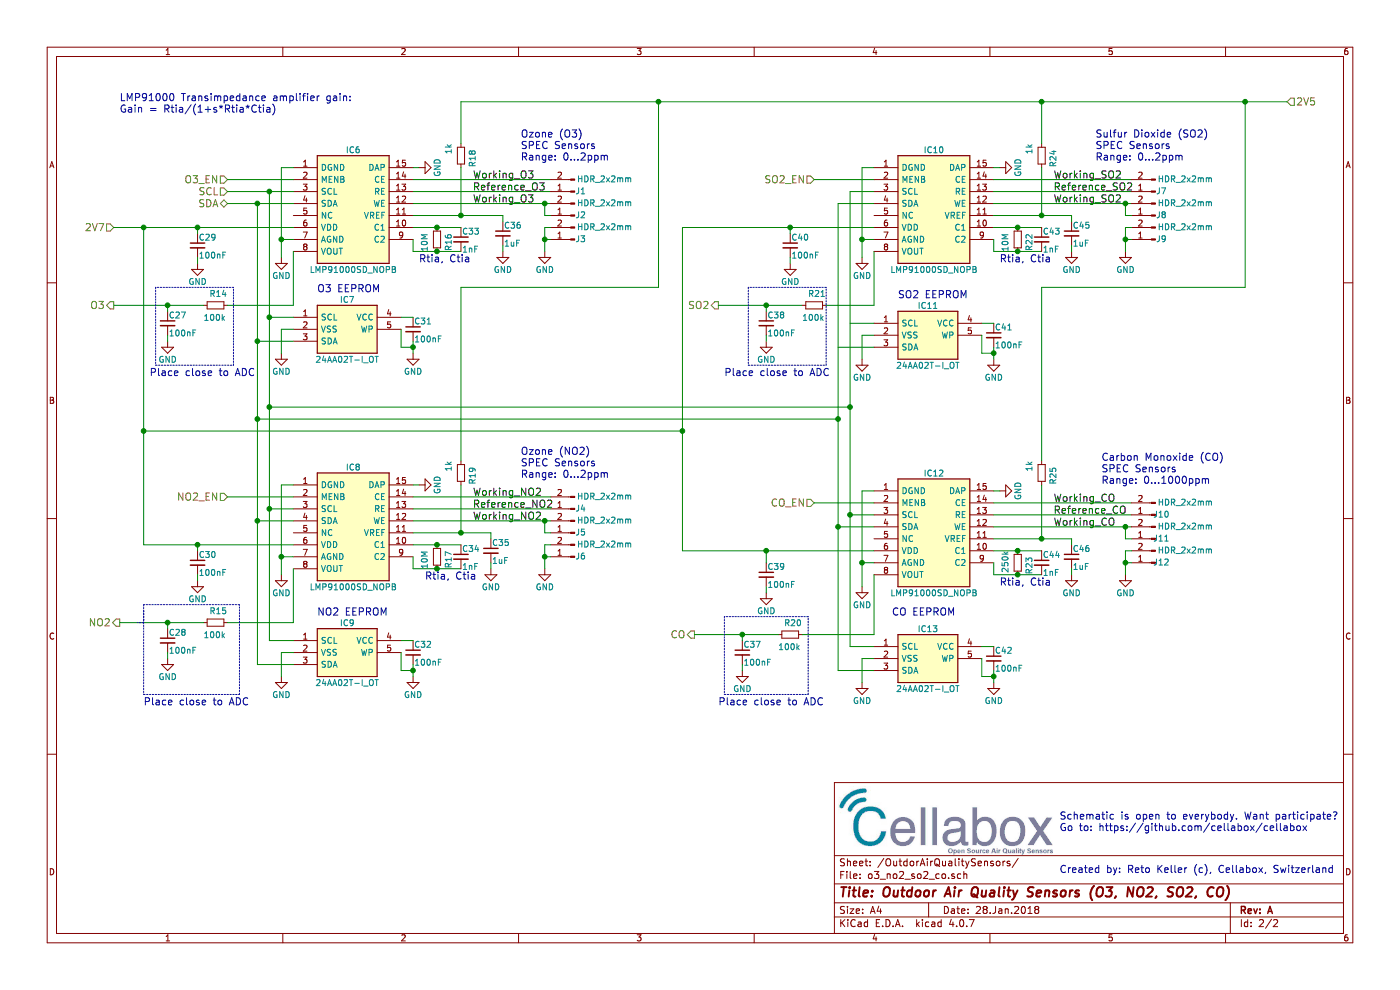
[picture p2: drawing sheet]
EESchema Schematic File Version 2
LIBS:power
LIBS:device
LIBS:switches
LIBS:relays
LIBS:motors
LIBS:transistors
LIBS:conn
LIBS:linear
LIBS:regul
LIBS:74xx
LIBS:cmos4000
LIBS:adc-dac
LIBS:memory
LIBS:xilinx
LIBS:microcontrollers
LIBS:dsp
LIBS:microchip
LIBS:analog_switches
LIBS:motorola
LIBS:texas
LIBS:intel
LIBS:audio
LIBS:interface
LIBS:digital-audio
LIBS:philips
LIBS:display
LIBS:cypress
LIBS:siliconi
LIBS:opto
LIBS:atmel
LIBS:contrib
LIBS:valves
LIBS:24AA02T-I_OT
LIBS:LPS22HB
LIBS:nRF52840-QIAA-T
LIBS:NX3215SA-32.768K-STD-MUA-9
LIBS:Q22FA12800025_FA-128_32_MHZ_8PF
LIBS:SGPC3-2.5k
LIBS:SHT30-DIS-B
LIBS:SHTC1
LIBS:TPS62740DSST
LIBS:ISL21080CIH325Z-TK
LIBS:LMP91000SD_NOPB
LIBS:id=2_oaq-cache
EELAYER 25 0
EELAYER END
$Descr A4 11693 8268
encoding utf-8
Sheet 2 2
Title "Outdoor Air Quality Sensors (O3, NO2, SO2, CO)"
Date "28.Jan.2018"
Rev "A"
Comp ""
Comment1 ""
Comment2 ""
Comment3 ""
Comment4 ""
$EndDescr
Text HLabel 950  2550 0    60   Output ~ 0
O3
Text Notes 8850 6950 0    60   ~ 0
Schematic is open to everybody. Want participate?\nGo to: https://github.com/cellabox/cellabox
Text Notes 8850 7300 0    60   ~ 0
Created by: Reto Keller (c), Cellabox, Switzerland
$Comp
L LMP91000SD_NOPB IC6
U 1 1
P 2450 1400
F 0 "IC6" H 2950 1550 50  0000 C CNN
F 1 "LMP91000SD_NOPB" H 2950 550 50  0000 C CNN
F 2 "SON50P400X400X80-15N" H 2950 450 50  0001 C CNN
F 3 "http://www.ti.com/lit/ds/symlink/lmp91000.pdf" H 2950 350 50  0001 C CNN
F 4 "Analog Front End - AFE Configurable AFE Potentiostat" H 2950 250 50  0001 C CNN "Description"
F 5 "RS" H 2950 150 50  0001 C CNN "Supplier_Name"
F 6 "" H 2950 50  50  0001 C CNN "RS Part Number"
F 7 "Texas Instruments" H 2950 -50 50  0001 C CNN "Manufacturer_Name"
F 8 "LMP91000SD/NOPB" H 2950 -150 50  0001 C CNN "Manufacturer_Part_Number"
F 9 "" H 2950 -250 50  0001 C CNN "Allied_Number"
F 10 "" H 2950 -350 50  0001 C CNN "Other Part Number"
F 11 "0.8" H 3300 -450 50  0001 C CNN "Height"
	1    2450 1400
	1    0    0    -1  
$EndComp
$Comp
L C_Small C27
U 1 1
P 1400 2700
F 0 "C27" H 1410 2770 50  0000 L CNN
F 1 "100nF" H 1410 2620 50  0000 L CNN
F 2 "" H 1400 2700 50  0001 C CNN
F 3 "" H 1400 2700 50  0001 C CNN
	1    1400 2700
	1    0    0    -1  
$EndComp
$Comp
L R_Small R14
U 1 1
P 1800 2550
F 0 "R14" V 1700 2500 50  0000 L CNN
F 1 "100k" V 1900 2450 50  0000 L CNN
F 2 "" H 1800 2550 50  0001 C CNN
F 3 "" H 1800 2550 50  0001 C CNN
	1    1800 2550
	0    1    1    0   
$EndComp
Wire Wire Line
	950  2550 1700 2550
Wire Wire Line
	1400 2600 1400 2550
Connection ~ 1400 2550
Text HLabel 950  1900 0    60   Input ~ 0
2V7
$Comp
L GND #PWR39
U 1 1
P 1400 2850
F 0 "#PWR39" H 1400 2600 50  0001 C CNN
F 1 "GND" H 1400 2700 50  0000 C CNN
F 2 "" H 1400 2850 50  0001 C CNN
F 3 "" H 1400 2850 50  0001 C CNN
	1    1400 2850
	1    0    0    -1  
$EndComp
$Comp
L GND #PWR43
U 1 1
P 2350 2150
F 0 "#PWR43" H 2350 1900 50  0001 C CNN
F 1 "GND" H 2350 2000 50  0000 C CNN
F 2 "" H 2350 2150 50  0001 C CNN
F 3 "" H 2350 2150 50  0001 C CNN
	1    2350 2150
	1    0    0    -1  
$EndComp
Text HLabel 1900 1700 0    60   BiDi ~ 0
SDA
Text HLabel 1900 1600 0    60   Input ~ 0
SCL
Wire Wire Line
	2450 1400 2350 1400
Wire Wire Line
	2350 1400 2350 2150
Wire Wire Line
	2450 2000 2350 2000
Connection ~ 2350 2000
Text HLabel 1900 1500 0    60   Input ~ 0
O3_EN
Wire Wire Line
	1400 2850 1400 2800
$Comp
L GND #PWR49
U 1 1
P 3500 1400
F 0 "#PWR49" H 3500 1150 50  0001 C CNN
F 1 "GND" H 3500 1250 50  0000 C CNN
F 2 "" H 3500 1400 50  0001 C CNN
F 3 "" H 3500 1400 50  0001 C CNN
	1    3500 1400
	0    -1   -1   0   
$EndComp
Wire Wire Line
	3450 1400 3500 1400
Text HLabel 10750 850  2    60   Input ~ 0
2V5
$Comp
L C_Small C36
U 1 1
P 4200 1950
F 0 "C36" H 4210 2020 50  0000 L CNN
F 1 "1uF" H 4210 1870 50  0000 L CNN
F 2 "" H 4200 1950 50  0001 C CNN
F 3 "" H 4200 1950 50  0001 C CNN
	1    4200 1950
	1    0    0    -1  
$EndComp
$Comp
L LMP91000SD_NOPB IC8
U 1 1
P 2450 4050
F 0 "IC8" H 2950 4200 50  0000 C CNN
F 1 "LMP91000SD_NOPB" H 2950 3200 50  0000 C CNN
F 2 "SON50P400X400X80-15N" H 2950 3100 50  0001 C CNN
F 3 "http://www.ti.com/lit/ds/symlink/lmp91000.pdf" H 2950 3000 50  0001 C CNN
F 4 "Analog Front End - AFE Configurable AFE Potentiostat" H 2950 2900 50  0001 C CNN "Description"
F 5 "RS" H 2950 2800 50  0001 C CNN "Supplier_Name"
F 6 "" H 2950 2700 50  0001 C CNN "RS Part Number"
F 7 "Texas Instruments" H 2950 2600 50  0001 C CNN "Manufacturer_Name"
F 8 "LMP91000SD/NOPB" H 2950 2500 50  0001 C CNN "Manufacturer_Part_Number"
F 9 "" H 2950 2400 50  0001 C CNN "Allied_Number"
F 10 "" H 2950 2300 50  0001 C CNN "Other Part Number"
F 11 "0.8" H 3300 2200 50  0001 C CNN "Height"
	1    2450 4050
	1    0    0    -1  
$EndComp
$Comp
L LMP91000SD_NOPB IC12
U 1 1
P 7300 4100
F 0 "IC12" H 7800 4250 50  0000 C CNN
F 1 "LMP91000SD_NOPB" H 7800 3250 50  0000 C CNN
F 2 "SON50P400X400X80-15N" H 7800 3150 50  0001 C CNN
F 3 "http://www.ti.com/lit/ds/symlink/lmp91000.pdf" H 7800 3050 50  0001 C CNN
F 4 "Analog Front End - AFE Configurable AFE Potentiostat" H 7800 2950 50  0001 C CNN "Description"
F 5 "RS" H 7800 2850 50  0001 C CNN "Supplier_Name"
F 6 "" H 7800 2750 50  0001 C CNN "RS Part Number"
F 7 "Texas Instruments" H 7800 2650 50  0001 C CNN "Manufacturer_Name"
F 8 "LMP91000SD/NOPB" H 7800 2550 50  0001 C CNN "Manufacturer_Part_Number"
F 9 "" H 7800 2450 50  0001 C CNN "Allied_Number"
F 10 "" H 7800 2350 50  0001 C CNN "Other Part Number"
F 11 "0.8" H 8150 2250 50  0001 C CNN "Height"
	1    7300 4100
	1    0    0    -1  
$EndComp
$Comp
L LMP91000SD_NOPB IC10
U 1 1
P 7300 1400
F 0 "IC10" H 7800 1550 50  0000 C CNN
F 1 "LMP91000SD_NOPB" H 7800 550 50  0000 C CNN
F 2 "SON50P400X400X80-15N" H 7800 450 50  0001 C CNN
F 3 "http://www.ti.com/lit/ds/symlink/lmp91000.pdf" H 7800 350 50  0001 C CNN
F 4 "Analog Front End - AFE Configurable AFE Potentiostat" H 7800 250 50  0001 C CNN "Description"
F 5 "RS" H 7800 150 50  0001 C CNN "Supplier_Name"
F 6 "" H 7800 50  50  0001 C CNN "RS Part Number"
F 7 "Texas Instruments" H 7800 -50 50  0001 C CNN "Manufacturer_Name"
F 8 "LMP91000SD/NOPB" H 7800 -150 50  0001 C CNN "Manufacturer_Part_Number"
F 9 "" H 7800 -250 50  0001 C CNN "Allied_Number"
F 10 "" H 7800 -350 50  0001 C CNN "Other Part Number"
F 11 "0.8" H 8150 -450 50  0001 C CNN "Height"
	1    7300 1400
	1    0    0    -1  
$EndComp
Text HLabel 1000 5200 0    60   Output ~ 0
NO2
$Comp
L C_Small C28
U 1 1
P 1400 5350
F 0 "C28" H 1410 5420 50  0000 L CNN
F 1 "100nF" H 1410 5270 50  0000 L CNN
F 2 "" H 1400 5350 50  0001 C CNN
F 3 "" H 1400 5350 50  0001 C CNN
	1    1400 5350
	1    0    0    -1  
$EndComp
$Comp
L R_Small R15
U 1 1
P 1800 5200
F 0 "R15" V 1700 5150 50  0000 L CNN
F 1 "100k" V 1900 5100 50  0000 L CNN
F 2 "" H 1800 5200 50  0001 C CNN
F 3 "" H 1800 5200 50  0001 C CNN
	1    1800 5200
	0    1    1    0   
$EndComp
Wire Wire Line
	1700 5200 1000 5200
Wire Wire Line
	1400 5250 1400 5200
Connection ~ 1400 5200
$Comp
L GND #PWR40
U 1 1
P 1400 5500
F 0 "#PWR40" H 1400 5250 50  0001 C CNN
F 1 "GND" H 1400 5350 50  0000 C CNN
F 2 "" H 1400 5500 50  0001 C CNN
F 3 "" H 1400 5500 50  0001 C CNN
	1    1400 5500
	1    0    0    -1  
$EndComp
Wire Wire Line
	1400 5500 1400 5450
Text HLabel 5800 5300 0    60   Output ~ 0
CO
$Comp
L C_Small C37
U 1 1
P 6200 5450
F 0 "C37" H 6210 5520 50  0000 L CNN
F 1 "100nF" H 6210 5370 50  0000 L CNN
F 2 "" H 6200 5450 50  0001 C CNN
F 3 "" H 6200 5450 50  0001 C CNN
	1    6200 5450
	1    0    0    -1  
$EndComp
$Comp
L R_Small R20
U 1 1
P 6600 5300
F 0 "R20" V 6500 5250 50  0000 L CNN
F 1 "100k" V 6700 5200 50  0000 L CNN
F 2 "" H 6600 5300 50  0001 C CNN
F 3 "" H 6600 5300 50  0001 C CNN
	1    6600 5300
	0    1    1    0   
$EndComp
Wire Wire Line
	6500 5300 5800 5300
Wire Wire Line
	6200 5350 6200 5300
Connection ~ 6200 5300
$Comp
L GND #PWR55
U 1 1
P 6200 5600
F 0 "#PWR55" H 6200 5350 50  0001 C CNN
F 1 "GND" H 6200 5450 50  0000 C CNN
F 2 "" H 6200 5600 50  0001 C CNN
F 3 "" H 6200 5600 50  0001 C CNN
	1    6200 5600
	1    0    0    -1  
$EndComp
Wire Wire Line
	6200 5600 6200 5550
Text HLabel 6000 2550 0    60   Output ~ 0
SO2
$Comp
L C_Small C38
U 1 1
P 6400 2700
F 0 "C38" H 6410 2770 50  0000 L CNN
F 1 "100nF" H 6410 2620 50  0000 L CNN
F 2 "" H 6400 2700 50  0001 C CNN
F 3 "" H 6400 2700 50  0001 C CNN
	1    6400 2700
	1    0    0    -1  
$EndComp
$Comp
L R_Small R21
U 1 1
P 6800 2550
F 0 "R21" V 6700 2500 50  0000 L CNN
F 1 "100k" V 6900 2450 50  0000 L CNN
F 2 "" H 6800 2550 50  0001 C CNN
F 3 "" H 6800 2550 50  0001 C CNN
	1    6800 2550
	0    1    1    0   
$EndComp
Wire Wire Line
	6700 2550 6000 2550
Wire Wire Line
	6400 2600 6400 2550
Connection ~ 6400 2550
$Comp
L GND #PWR56
U 1 1
P 6400 2850
F 0 "#PWR56" H 6400 2600 50  0001 C CNN
F 1 "GND" H 6400 2700 50  0000 C CNN
F 2 "" H 6400 2850 50  0001 C CNN
F 3 "" H 6400 2850 50  0001 C CNN
	1    6400 2850
	1    0    0    -1  
$EndComp
Wire Wire Line
	6400 2850 6400 2800
Text HLabel 6800 1500 0    60   Input ~ 0
SO2_EN
Wire Wire Line
	2450 2550 1900 2550
Wire Wire Line
	2450 2100 2450 2550
Wire Wire Line
	7300 2550 6900 2550
Wire Wire Line
	7300 2100 7300 2550
Wire Wire Line
	7300 5300 6700 5300
Wire Wire Line
	7300 4800 7300 5300
Text HLabel 1900 4150 0    60   Input ~ 0
NO2_EN
Wire Wire Line
	1900 5200 2450 5200
Wire Wire Line
	2450 5200 2450 4750
Wire Wire Line
	2250 4250 2450 4250
Wire Wire Line
	2250 1600 2250 5350
Connection ~ 2250 1600
Wire Wire Line
	2150 4350 2450 4350
Wire Wire Line
	2150 1700 2150 5550
Connection ~ 2150 1700
$Comp
L GND #PWR45
U 1 1
P 2350 4800
F 0 "#PWR45" H 2350 4550 50  0001 C CNN
F 1 "GND" H 2350 4650 50  0000 C CNN
F 2 "" H 2350 4800 50  0001 C CNN
F 3 "" H 2350 4800 50  0001 C CNN
	1    2350 4800
	1    0    0    -1  
$EndComp
$Comp
L C_Small C29
U 1 1
P 1650 2050
F 0 "C29" H 1660 2120 50  0000 L CNN
F 1 "100nF" H 1660 1970 50  0000 L CNN
F 2 "" H 1650 2050 50  0001 C CNN
F 3 "" H 1650 2050 50  0001 C CNN
	1    1650 2050
	1    0    0    -1  
$EndComp
$Comp
L GND #PWR41
U 1 1
P 1650 2200
F 0 "#PWR41" H 1650 1950 50  0001 C CNN
F 1 "GND" H 1650 2050 50  0000 C CNN
F 2 "" H 1650 2200 50  0001 C CNN
F 3 "" H 1650 2200 50  0001 C CNN
	1    1650 2200
	1    0    0    -1  
$EndComp
Wire Wire Line
	1650 2200 1650 2150
Wire Wire Line
	2450 1900 950  1900
Wire Wire Line
	1650 1950 1650 1900
Connection ~ 1650 1900
$Comp
L C_Small C30
U 1 1
P 1650 4700
F 0 "C30" H 1660 4770 50  0000 L CNN
F 1 "100nF" H 1660 4620 50  0000 L CNN
F 2 "" H 1650 4700 50  0001 C CNN
F 3 "" H 1650 4700 50  0001 C CNN
	1    1650 4700
	1    0    0    -1  
$EndComp
$Comp
L GND #PWR42
U 1 1
P 1650 4850
F 0 "#PWR42" H 1650 4600 50  0001 C CNN
F 1 "GND" H 1650 4700 50  0000 C CNN
F 2 "" H 1650 4850 50  0001 C CNN
F 3 "" H 1650 4850 50  0001 C CNN
	1    1650 4850
	1    0    0    -1  
$EndComp
Wire Wire Line
	1650 4850 1650 4800
Wire Wire Line
	1650 4600 1650 4550
Wire Wire Line
	1200 4550 2450 4550
Connection ~ 1650 4550
Wire Wire Line
	2450 4650 2350 4650
Wire Wire Line
	2350 4050 2350 4800
Wire Wire Line
	2450 4050 2350 4050
Connection ~ 2350 4650
$Comp
L GND #PWR66
U 1 1
P 8350 4100
F 0 "#PWR66" H 8350 3850 50  0001 C CNN
F 1 "GND" H 8350 3950 50  0000 C CNN
F 2 "" H 8350 4100 50  0001 C CNN
F 3 "" H 8350 4100 50  0001 C CNN
	1    8350 4100
	0    -1   -1   0   
$EndComp
$Comp
L GND #PWR65
U 1 1
P 8350 1400
F 0 "#PWR65" H 8350 1150 50  0001 C CNN
F 1 "GND" H 8350 1250 50  0000 C CNN
F 2 "" H 8350 1400 50  0001 C CNN
F 3 "" H 8350 1400 50  0001 C CNN
	1    8350 1400
	0    -1   -1   0   
$EndComp
Wire Wire Line
	8350 1400 8300 1400
Wire Wire Line
	8350 4100 8300 4100
Wire Wire Line
	3450 1500 4600 1500
Wire Wire Line
	3450 1600 4600 1600
Wire Wire Line
	3450 1700 4600 1700
$Comp
L R_Small R16
U 1 1
P 3650 2000
F 0 "R16" V 3550 1950 50  0000 L CNN
F 1 "10M" V 3750 1950 50  0000 L CNN
F 2 "" H 3650 2000 50  0001 C CNN
F 3 "" H 3650 2000 50  0001 C CNN
	1    3650 2000
	-1   0    0    1   
$EndComp
Wire Wire Line
	3450 2100 3850 2100
Wire Wire Line
	3450 2100 3450 2000
Wire Wire Line
	3450 1900 3850 1900
$Comp
L R_Small R18
U 1 1
P 3850 1300
F 0 "R18" V 3750 1250 50  0000 L CNN
F 1 "1k" V 3950 1200 50  0000 L CNN
F 2 "" H 3850 1300 50  0001 C CNN
F 3 "" H 3850 1300 50  0001 C CNN
	1    3850 1300
	-1   0    0    1   
$EndComp
$Comp
L GND #PWR52
U 1 1
P 4200 2100
F 0 "#PWR52" H 4200 1850 50  0001 C CNN
F 1 "GND" H 4200 1950 50  0000 C CNN
F 2 "" H 4200 2100 50  0001 C CNN
F 3 "" H 4200 2100 50  0001 C CNN
	1    4200 2100
	1    0    0    -1  
$EndComp
Wire Wire Line
	3450 1800 4200 1800
Wire Wire Line
	4200 2050 4200 2100
Text Notes 4350 1350 0    60   ~ 0
Ozone (O3)\nSPEC Sensors\nRange: 0...2ppm
Wire Wire Line
	3850 850  3850 1200
$Comp
L Conn_01x02_Male J1
U 1 1
P 4800 1600
F 0 "J1" H 4750 1600 50  0000 C CNN
F 1 "HDR_2x2mm" H 4550 1500 50  0000 C CNN
F 2 "" H 4800 1600 50  0001 C CNN
F 3 "" H 4800 1600 50  0001 C CNN
	1    4800 1600
	-1   0    0    1   
$EndComp
Text Label 3950 1500 0    60   ~ 0
Working_O3
Text Label 3950 1600 0    60   ~ 0
Reference_O3
$Comp
L Conn_01x02_Male J2
U 1 1
P 4800 1800
F 0 "J2" H 4750 1800 50  0000 C CNN
F 1 "HDR_2x2mm" H 4550 1700 50  0000 C CNN
F 2 "" H 4800 1800 50  0001 C CNN
F 3 "" H 4800 1800 50  0001 C CNN
	1    4800 1800
	-1   0    0    1   
$EndComp
Text Label 3950 1700 0    60   ~ 0
Working_O3
$Comp
L Conn_01x02_Male J3
U 1 1
P 4800 2000
F 0 "J3" H 4750 2000 50  0000 C CNN
F 1 "HDR_2x2mm" H 4550 1900 50  0000 C CNN
F 2 "" H 4800 2000 50  0001 C CNN
F 3 "" H 4800 2000 50  0001 C CNN
	1    4800 2000
	-1   0    0    1   
$EndComp
$Comp
L GND #PWR53
U 1 1
P 4550 2100
F 0 "#PWR53" H 4550 1850 50  0001 C CNN
F 1 "GND" H 4550 1950 50  0000 C CNN
F 2 "" H 4550 2100 50  0001 C CNN
F 3 "" H 4550 2100 50  0001 C CNN
	1    4550 2100
	1    0    0    -1  
$EndComp
Wire Wire Line
	4600 1800 4550 1800
Wire Wire Line
	4550 1800 4550 1700
Connection ~ 4550 1700
Wire Wire Line
	4600 1900 4550 1900
Wire Wire Line
	4550 1900 4550 2100
Wire Wire Line
	4600 2000 4550 2000
Connection ~ 4550 2000
$Comp
L GND #PWR50
U 1 1
P 3500 4050
F 0 "#PWR50" H 3500 3800 50  0001 C CNN
F 1 "GND" H 3500 3900 50  0000 C CNN
F 2 "" H 3500 4050 50  0001 C CNN
F 3 "" H 3500 4050 50  0001 C CNN
	1    3500 4050
	0    -1   -1   0   
$EndComp
Wire Wire Line
	3450 4050 3500 4050
$Comp
L C_Small C35
U 1 1
P 4100 4600
F 0 "C35" H 4110 4670 50  0000 L CNN
F 1 "1uF" H 4110 4520 50  0000 L CNN
F 2 "" H 4100 4600 50  0001 C CNN
F 3 "" H 4100 4600 50  0001 C CNN
	1    4100 4600
	1    0    0    -1  
$EndComp
Wire Wire Line
	3450 4150 4600 4150
Wire Wire Line
	3450 4250 4600 4250
Wire Wire Line
	3450 4350 4600 4350
$Comp
L R_Small R17
U 1 1
P 3650 4650
F 0 "R17" V 3550 4600 50  0000 L CNN
F 1 "10M" V 3750 4600 50  0000 L CNN
F 2 "" H 3650 4650 50  0001 C CNN
F 3 "" H 3650 4650 50  0001 C CNN
	1    3650 4650
	-1   0    0    1   
$EndComp
Wire Wire Line
	3450 4750 3850 4750
Wire Wire Line
	3450 4550 3850 4550
$Comp
L R_Small R19
U 1 1
P 3850 3950
F 0 "R19" V 3750 3900 50  0000 L CNN
F 1 "1k" V 3950 3850 50  0000 L CNN
F 2 "" H 3850 3950 50  0001 C CNN
F 3 "" H 3850 3950 50  0001 C CNN
	1    3850 3950
	-1   0    0    1   
$EndComp
$Comp
L GND #PWR51
U 1 1
P 4100 4750
F 0 "#PWR51" H 4100 4500 50  0001 C CNN
F 1 "GND" H 4100 4600 50  0000 C CNN
F 2 "" H 4100 4750 50  0001 C CNN
F 3 "" H 4100 4750 50  0001 C CNN
	1    4100 4750
	1    0    0    -1  
$EndComp
Wire Wire Line
	3450 4450 4100 4450
Wire Wire Line
	4100 4700 4100 4750
Connection ~ 3850 4450
Text Notes 4350 4000 0    60   ~ 0
Ozone (NO2)\nSPEC Sensors\nRange: 0...2ppm
Wire Wire Line
	3850 2400 3850 3850
$Comp
L Conn_01x02_Male J4
U 1 1
P 4800 4250
F 0 "J4" H 4750 4250 50  0000 C CNN
F 1 "HDR_2x2mm" H 4550 4150 50  0000 C CNN
F 2 "" H 4800 4250 50  0001 C CNN
F 3 "" H 4800 4250 50  0001 C CNN
	1    4800 4250
	-1   0    0    1   
$EndComp
Text Label 3950 4150 0    60   ~ 0
Working_NO2
Text Label 3950 4250 0    60   ~ 0
Reference_NO2
$Comp
L Conn_01x02_Male J5
U 1 1
P 4800 4450
F 0 "J5" H 4750 4450 50  0000 C CNN
F 1 "HDR_2x2mm" H 4550 4350 50  0000 C CNN
F 2 "" H 4800 4450 50  0001 C CNN
F 3 "" H 4800 4450 50  0001 C CNN
	1    4800 4450
	-1   0    0    1   
$EndComp
Text Label 3950 4350 0    60   ~ 0
Working_NO2
$Comp
L Conn_01x02_Male J6
U 1 1
P 4800 4650
F 0 "J6" H 4750 4650 50  0000 C CNN
F 1 "HDR_2x2mm" H 4550 4550 50  0000 C CNN
F 2 "" H 4800 4650 50  0001 C CNN
F 3 "" H 4800 4650 50  0001 C CNN
	1    4800 4650
	-1   0    0    1   
$EndComp
$Comp
L GND #PWR54
U 1 1
P 4550 4750
F 0 "#PWR54" H 4550 4500 50  0001 C CNN
F 1 "GND" H 4550 4600 50  0000 C CNN
F 2 "" H 4550 4750 50  0001 C CNN
F 3 "" H 4550 4750 50  0001 C CNN
	1    4550 4750
	1    0    0    -1  
$EndComp
Wire Wire Line
	4600 4450 4550 4450
Wire Wire Line
	4550 4450 4550 4350
Connection ~ 4550 4350
Wire Wire Line
	4600 4550 4550 4550
Wire Wire Line
	4550 4550 4550 4750
Wire Wire Line
	4600 4650 4550 4650
Connection ~ 4550 4650
Wire Wire Line
	3450 4750 3450 4650
Wire Wire Line
	3850 2400 5500 2400
Wire Wire Line
	5500 2400 5500 850 
Connection ~ 5500 850 
Wire Wire Line
	2450 1500 1900 1500
Wire Wire Line
	2450 1600 1900 1600
Wire Wire Line
	2450 1700 1900 1700
Wire Wire Line
	2450 4150 1900 4150
Wire Wire Line
	1200 4550 1200 1900
Connection ~ 1200 1900
Wire Wire Line
	6800 1500 7300 1500
Text HLabel 6800 4200 0    60   Input ~ 0
CO_EN
Wire Wire Line
	7300 4200 6800 4200
Wire Wire Line
	2150 3500 7000 3500
Connection ~ 2150 3500
Wire Wire Line
	2250 3400 7100 3400
Connection ~ 2250 3400
$Comp
L GND #PWR61
U 1 1
P 7200 4900
F 0 "#PWR61" H 7200 4650 50  0001 C CNN
F 1 "GND" H 7200 4750 50  0000 C CNN
F 2 "" H 7200 4900 50  0001 C CNN
F 3 "" H 7200 4900 50  0001 C CNN
	1    7200 4900
	1    0    0    -1  
$EndComp
Wire Wire Line
	7300 4100 7200 4100
Wire Wire Line
	7200 4100 7200 4900
Wire Wire Line
	7300 4700 7200 4700
Connection ~ 7200 4700
$Comp
L C_Small C39
U 1 1
P 6400 4800
F 0 "C39" H 6410 4870 50  0000 L CNN
F 1 "100nF" H 6410 4720 50  0000 L CNN
F 2 "" H 6400 4800 50  0001 C CNN
F 3 "" H 6400 4800 50  0001 C CNN
	1    6400 4800
	1    0    0    -1  
$EndComp
$Comp
L GND #PWR57
U 1 1
P 6400 4950
F 0 "#PWR57" H 6400 4700 50  0001 C CNN
F 1 "GND" H 6400 4800 50  0000 C CNN
F 2 "" H 6400 4950 50  0001 C CNN
F 3 "" H 6400 4950 50  0001 C CNN
	1    6400 4950
	1    0    0    -1  
$EndComp
Wire Wire Line
	6400 4950 6400 4900
Wire Wire Line
	6400 4600 6400 4700
Wire Wire Line
	5700 4600 7300 4600
Connection ~ 1200 3600
$Comp
L GND #PWR59
U 1 1
P 7200 2150
F 0 "#PWR59" H 7200 1900 50  0001 C CNN
F 1 "GND" H 7200 2000 50  0000 C CNN
F 2 "" H 7200 2150 50  0001 C CNN
F 3 "" H 7200 2150 50  0001 C CNN
	1    7200 2150
	1    0    0    -1  
$EndComp
Wire Wire Line
	7300 1400 7200 1400
Wire Wire Line
	7300 2000 7200 2000
Connection ~ 7200 2000
$Comp
L C_Small C40
U 1 1
P 6600 2050
F 0 "C40" H 6610 2120 50  0000 L CNN
F 1 "100nF" H 6610 1970 50  0000 L CNN
F 2 "" H 6600 2050 50  0001 C CNN
F 3 "" H 6600 2050 50  0001 C CNN
	1    6600 2050
	1    0    0    -1  
$EndComp
$Comp
L GND #PWR58
U 1 1
P 6600 2200
F 0 "#PWR58" H 6600 1950 50  0001 C CNN
F 1 "GND" H 6600 2050 50  0000 C CNN
F 2 "" H 6600 2200 50  0001 C CNN
F 3 "" H 6600 2200 50  0001 C CNN
	1    6600 2200
	1    0    0    -1  
$EndComp
Wire Wire Line
	6600 2200 6600 2150
Wire Wire Line
	6600 1950 6600 1900
Wire Wire Line
	7200 1400 7200 2150
Wire Wire Line
	7300 1900 5700 1900
Wire Wire Line
	5700 1900 5700 4600
Connection ~ 5700 3600
Connection ~ 6600 1900
Wire Wire Line
	1200 3600 5700 3600
$Comp
L 24AA02T-I_OT IC7
U 1 1
P 2450 2650
F 0 "IC7" H 2900 2800 50  0000 C CNN
F 1 "24AA02T-I_OT" H 2900 2300 50  0000 C CNN
F 2 "SOT95P270X145-5N" H 2900 2200 50  0001 C CNN
F 3 "http://docs-europe.electrocomponents.com/webdocs/0db5/0900766b80db58cd.pdf" H 2900 2100 50  0001 C CNN
F 4 "2K, 256 X 8  1.8V SERIAL EEPROM, IND" H 2900 2000 50  0001 C CNN "Description"
F 5 "RS" H 2900 1900 50  0001 C CNN "Supplier_Name"
F 6 "6879206" H 2900 1800 50  0001 C CNN "RS Part Number"
F 7 "Microchip" H 2900 1700 50  0001 C CNN "Manufacturer_Name"
F 8 "24AA02T-I/OT" H 2900 1600 50  0001 C CNN "Manufacturer_Part_Number"
F 9 "70045809" H 2900 1500 50  0001 C CNN "Allied_Number"
F 10 "" H 2900 1400 50  0001 C CNN "Other Part Number"
F 11 "1.45" H 3200 1300 50  0001 C CNN "Height"
	1    2450 2650
	1    0    0    -1  
$EndComp
Wire Wire Line
	2450 2650 2250 2650
Wire Wire Line
	2450 2850 2150 2850
$Comp
L GND #PWR44
U 1 1
P 2350 2950
F 0 "#PWR44" H 2350 2700 50  0001 C CNN
F 1 "GND" H 2350 2800 50  0000 C CNN
F 2 "" H 2350 2950 50  0001 C CNN
F 3 "" H 2350 2950 50  0001 C CNN
	1    2350 2950
	1    0    0    -1  
$EndComp
Wire Wire Line
	2450 2750 2350 2750
Wire Wire Line
	2350 2750 2350 2950
$Comp
L C_Small C31
U 1 1
P 3450 2750
F 0 "C31" H 3460 2820 50  0000 L CNN
F 1 "100nF" H 3460 2670 50  0000 L CNN
F 2 "" H 3450 2750 50  0001 C CNN
F 3 "" H 3450 2750 50  0001 C CNN
	1    3450 2750
	1    0    0    -1  
$EndComp
$Comp
L GND #PWR47
U 1 1
P 3450 2950
F 0 "#PWR47" H 3450 2700 50  0001 C CNN
F 1 "GND" H 3450 2800 50  0000 C CNN
F 2 "" H 3450 2950 50  0001 C CNN
F 3 "" H 3450 2950 50  0001 C CNN
	1    3450 2950
	1    0    0    -1  
$EndComp
Wire Wire Line
	3450 2950 3450 2850
Wire Wire Line
	3450 2650 3350 2650
Wire Wire Line
	3350 2750 3350 2900
Wire Wire Line
	3350 2900 3450 2900
Connection ~ 3450 2900
$Comp
L 24AA02T-I_OT IC9
U 1 1
P 2450 5350
F 0 "IC9" H 2900 5500 50  0000 C CNN
F 1 "24AA02T-I_OT" H 2900 5000 50  0000 C CNN
F 2 "SOT95P270X145-5N" H 2900 4900 50  0001 C CNN
F 3 "http://docs-europe.electrocomponents.com/webdocs/0db5/0900766b80db58cd.pdf" H 2900 4800 50  0001 C CNN
F 4 "2K, 256 X 8  1.8V SERIAL EEPROM, IND" H 2900 4700 50  0001 C CNN "Description"
F 5 "RS" H 2900 4600 50  0001 C CNN "Supplier_Name"
F 6 "6879206" H 2900 4500 50  0001 C CNN "RS Part Number"
F 7 "Microchip" H 2900 4400 50  0001 C CNN "Manufacturer_Name"
F 8 "24AA02T-I/OT" H 2900 4300 50  0001 C CNN "Manufacturer_Part_Number"
F 9 "70045809" H 2900 4200 50  0001 C CNN "Allied_Number"
F 10 "" H 2900 4100 50  0001 C CNN "Other Part Number"
F 11 "1.45" H 3200 4000 50  0001 C CNN "Height"
	1    2450 5350
	1    0    0    -1  
$EndComp
Wire Wire Line
	2250 5350 2450 5350
Wire Wire Line
	2150 5550 2450 5550
$Comp
L GND #PWR46
U 1 1
P 2350 5650
F 0 "#PWR46" H 2350 5400 50  0001 C CNN
F 1 "GND" H 2350 5500 50  0000 C CNN
F 2 "" H 2350 5650 50  0001 C CNN
F 3 "" H 2350 5650 50  0001 C CNN
	1    2350 5650
	1    0    0    -1  
$EndComp
Wire Wire Line
	2450 5450 2350 5450
Wire Wire Line
	2350 5450 2350 5650
$Comp
L C_Small C32
U 1 1
P 3450 5450
F 0 "C32" H 3460 5520 50  0000 L CNN
F 1 "100nF" H 3460 5370 50  0000 L CNN
F 2 "" H 3450 5450 50  0001 C CNN
F 3 "" H 3450 5450 50  0001 C CNN
	1    3450 5450
	1    0    0    -1  
$EndComp
$Comp
L GND #PWR48
U 1 1
P 3450 5650
F 0 "#PWR48" H 3450 5400 50  0001 C CNN
F 1 "GND" H 3450 5500 50  0000 C CNN
F 2 "" H 3450 5650 50  0001 C CNN
F 3 "" H 3450 5650 50  0001 C CNN
	1    3450 5650
	1    0    0    -1  
$EndComp
Wire Wire Line
	3450 5650 3450 5550
Wire Wire Line
	3450 5350 3350 5350
Wire Wire Line
	3350 5450 3350 5600
Wire Wire Line
	3350 5600 3450 5600
Connection ~ 3450 5600
Connection ~ 2150 4350
Connection ~ 2250 4250
Text Notes 2650 5150 0    60   ~ 0
NO2 EEPROM
Text Notes 2650 2450 0    60   ~ 0
O3 EEPROM
Connection ~ 2150 2850
Connection ~ 2250 2650
$Comp
L 24AA02T-I_OT IC13
U 1 1
P 7300 5400
F 0 "IC13" H 7750 5550 50  0000 C CNN
F 1 "24AA02T-I_OT" H 7750 5050 50  0000 C CNN
F 2 "SOT95P270X145-5N" H 7750 4950 50  0001 C CNN
F 3 "http://docs-europe.electrocomponents.com/webdocs/0db5/0900766b80db58cd.pdf" H 7750 4850 50  0001 C CNN
F 4 "2K, 256 X 8  1.8V SERIAL EEPROM, IND" H 7750 4750 50  0001 C CNN "Description"
F 5 "RS" H 7750 4650 50  0001 C CNN "Supplier_Name"
F 6 "6879206" H 7750 4550 50  0001 C CNN "RS Part Number"
F 7 "Microchip" H 7750 4450 50  0001 C CNN "Manufacturer_Name"
F 8 "24AA02T-I/OT" H 7750 4350 50  0001 C CNN "Manufacturer_Part_Number"
F 9 "70045809" H 7750 4250 50  0001 C CNN "Allied_Number"
F 10 "" H 7750 4150 50  0001 C CNN "Other Part Number"
F 11 "1.45" H 8050 4050 50  0001 C CNN "Height"
	1    7300 5400
	1    0    0    -1  
$EndComp
Wire Wire Line
	7100 5400 7300 5400
Wire Wire Line
	7000 5600 7300 5600
$Comp
L GND #PWR62
U 1 1
P 7200 5700
F 0 "#PWR62" H 7200 5450 50  0001 C CNN
F 1 "GND" H 7200 5550 50  0000 C CNN
F 2 "" H 7200 5700 50  0001 C CNN
F 3 "" H 7200 5700 50  0001 C CNN
	1    7200 5700
	1    0    0    -1  
$EndComp
Wire Wire Line
	7300 5500 7200 5500
Wire Wire Line
	7200 5500 7200 5700
$Comp
L C_Small C42
U 1 1
P 8300 5500
F 0 "C42" H 8310 5570 50  0000 L CNN
F 1 "100nF" H 8310 5420 50  0000 L CNN
F 2 "" H 8300 5500 50  0001 C CNN
F 3 "" H 8300 5500 50  0001 C CNN
	1    8300 5500
	1    0    0    -1  
$EndComp
$Comp
L GND #PWR64
U 1 1
P 8300 5700
F 0 "#PWR64" H 8300 5450 50  0001 C CNN
F 1 "GND" H 8300 5550 50  0000 C CNN
F 2 "" H 8300 5700 50  0001 C CNN
F 3 "" H 8300 5700 50  0001 C CNN
	1    8300 5700
	1    0    0    -1  
$EndComp
Wire Wire Line
	8300 5700 8300 5600
Wire Wire Line
	8300 5400 8200 5400
Wire Wire Line
	8200 5500 8200 5650
Wire Wire Line
	8200 5650 8300 5650
Connection ~ 8300 5650
Connection ~ 6400 4600
Wire Wire Line
	7100 1600 7100 5400
Wire Wire Line
	7000 1700 7000 5600
Wire Wire Line
	7300 4300 7100 4300
Connection ~ 7100 4300
Wire Wire Line
	7300 4400 7000 4400
Connection ~ 7000 4400
Wire Wire Line
	7100 1600 7300 1600
Connection ~ 7100 3400
Wire Wire Line
	7000 1700 7300 1700
Connection ~ 7000 3500
$Comp
L 24AA02T-I_OT IC11
U 1 1
P 7300 2700
F 0 "IC11" H 7750 2850 50  0000 C CNN
F 1 "24AA02T-I_OT" H 7750 2350 50  0000 C CNN
F 2 "SOT95P270X145-5N" H 7750 2250 50  0001 C CNN
F 3 "http://docs-europe.electrocomponents.com/webdocs/0db5/0900766b80db58cd.pdf" H 7750 2150 50  0001 C CNN
F 4 "2K, 256 X 8  1.8V SERIAL EEPROM, IND" H 7750 2050 50  0001 C CNN "Description"
F 5 "RS" H 7750 1950 50  0001 C CNN "Supplier_Name"
F 6 "6879206" H 7750 1850 50  0001 C CNN "RS Part Number"
F 7 "Microchip" H 7750 1750 50  0001 C CNN "Manufacturer_Name"
F 8 "24AA02T-I/OT" H 7750 1650 50  0001 C CNN "Manufacturer_Part_Number"
F 9 "70045809" H 7750 1550 50  0001 C CNN "Allied_Number"
F 10 "" H 7750 1450 50  0001 C CNN "Other Part Number"
F 11 "1.45" H 8050 1350 50  0001 C CNN "Height"
	1    7300 2700
	1    0    0    -1  
$EndComp
Wire Wire Line
	7100 2700 7300 2700
Wire Wire Line
	7000 2900 7300 2900
$Comp
L GND #PWR60
U 1 1
P 7200 3000
F 0 "#PWR60" H 7200 2750 50  0001 C CNN
F 1 "GND" H 7200 2850 50  0000 C CNN
F 2 "" H 7200 3000 50  0001 C CNN
F 3 "" H 7200 3000 50  0001 C CNN
	1    7200 3000
	1    0    0    -1  
$EndComp
Wire Wire Line
	7300 2800 7200 2800
Wire Wire Line
	7200 2800 7200 3000
$Comp
L C_Small C41
U 1 1
P 8300 2800
F 0 "C41" H 8310 2870 50  0000 L CNN
F 1 "100nF" H 8310 2720 50  0000 L CNN
F 2 "" H 8300 2800 50  0001 C CNN
F 3 "" H 8300 2800 50  0001 C CNN
	1    8300 2800
	1    0    0    -1  
$EndComp
$Comp
L GND #PWR63
U 1 1
P 8300 3000
F 0 "#PWR63" H 8300 2750 50  0001 C CNN
F 1 "GND" H 8300 2850 50  0000 C CNN
F 2 "" H 8300 3000 50  0001 C CNN
F 3 "" H 8300 3000 50  0001 C CNN
	1    8300 3000
	1    0    0    -1  
$EndComp
Wire Wire Line
	8300 3000 8300 2900
Wire Wire Line
	8300 2700 8200 2700
Wire Wire Line
	8200 2800 8200 2950
Wire Wire Line
	8200 2950 8300 2950
Connection ~ 8300 2950
Text Notes 7450 5150 0    60   ~ 0
CO EEPROM
Text Notes 7500 2500 0    60   ~ 0
SO2 EEPROM
Wire Wire Line
	8300 4200 9450 4200
Wire Wire Line
	8300 4300 9450 4300
Wire Wire Line
	8300 4400 9450 4400
Text Notes 9200 4050 0    60   ~ 0
Carbon Monoxide (CO)\nSPEC Sensors\nRange: 0...1000ppm
$Comp
L Conn_01x02_Male J10
U 1 1
P 9650 4300
F 0 "J10" H 9600 4300 50  0000 C CNN
F 1 "HDR_2x2mm" H 9400 4200 50  0000 C CNN
F 2 "" H 9650 4300 50  0001 C CNN
F 3 "" H 9650 4300 50  0001 C CNN
	1    9650 4300
	-1   0    0    1   
$EndComp
Text Label 8800 4200 0    60   ~ 0
Working_CO
Text Label 8800 4300 0    60   ~ 0
Reference_CO
$Comp
L Conn_01x02_Male J11
U 1 1
P 9650 4500
F 0 "J11" H 9600 4500 50  0000 C CNN
F 1 "HDR_2x2mm" H 9400 4400 50  0000 C CNN
F 2 "" H 9650 4500 50  0001 C CNN
F 3 "" H 9650 4500 50  0001 C CNN
	1    9650 4500
	-1   0    0    1   
$EndComp
Text Label 8800 4400 0    60   ~ 0
Working_CO
$Comp
L Conn_01x02_Male J12
U 1 1
P 9650 4700
F 0 "J12" H 9600 4700 50  0000 C CNN
F 1 "HDR_2x2mm" H 9400 4600 50  0000 C CNN
F 2 "" H 9650 4700 50  0001 C CNN
F 3 "" H 9650 4700 50  0001 C CNN
	1    9650 4700
	-1   0    0    1   
$EndComp
$Comp
L GND #PWR70
U 1 1
P 9400 4800
F 0 "#PWR70" H 9400 4550 50  0001 C CNN
F 1 "GND" H 9400 4650 50  0000 C CNN
F 2 "" H 9400 4800 50  0001 C CNN
F 3 "" H 9400 4800 50  0001 C CNN
	1    9400 4800
	1    0    0    -1  
$EndComp
Wire Wire Line
	9450 4500 9400 4500
Wire Wire Line
	9400 4500 9400 4400
Connection ~ 9400 4400
Wire Wire Line
	9450 4600 9400 4600
Wire Wire Line
	9400 4600 9400 4800
Wire Wire Line
	9450 4700 9400 4700
Connection ~ 9400 4700
Wire Wire Line
	8300 1500 9450 1500
Wire Wire Line
	8300 1600 9450 1600
Wire Wire Line
	8300 1700 9450 1700
Text Notes 9150 1350 0    60   ~ 0
Sulfur Dioxide (SO2)\nSPEC Sensors\nRange: 0...2ppm
$Comp
L Conn_01x02_Male J7
U 1 1
P 9650 1600
F 0 "J7" H 9600 1600 50  0000 C CNN
F 1 "HDR_2x2mm" H 9400 1500 50  0000 C CNN
F 2 "" H 9650 1600 50  0001 C CNN
F 3 "" H 9650 1600 50  0001 C CNN
	1    9650 1600
	-1   0    0    1   
$EndComp
Text Label 8800 1500 0    60   ~ 0
Working_SO2
Text Label 8800 1600 0    60   ~ 0
Reference_SO2
$Comp
L Conn_01x02_Male J8
U 1 1
P 9650 1800
F 0 "J8" H 9600 1800 50  0000 C CNN
F 1 "HDR_2x2mm" H 9400 1700 50  0000 C CNN
F 2 "" H 9650 1800 50  0001 C CNN
F 3 "" H 9650 1800 50  0001 C CNN
	1    9650 1800
	-1   0    0    1   
$EndComp
Text Label 8800 1700 0    60   ~ 0
Working_SO2
$Comp
L Conn_01x02_Male J9
U 1 1
P 9650 2000
F 0 "J9" H 9600 2000 50  0000 C CNN
F 1 "HDR_2x2mm" H 9400 1900 50  0000 C CNN
F 2 "" H 9650 2000 50  0001 C CNN
F 3 "" H 9650 2000 50  0001 C CNN
	1    9650 2000
	-1   0    0    1   
$EndComp
$Comp
L GND #PWR69
U 1 1
P 9400 2100
F 0 "#PWR69" H 9400 1850 50  0001 C CNN
F 1 "GND" H 9400 1950 50  0000 C CNN
F 2 "" H 9400 2100 50  0001 C CNN
F 3 "" H 9400 2100 50  0001 C CNN
	1    9400 2100
	1    0    0    -1  
$EndComp
Wire Wire Line
	9450 1800 9400 1800
Wire Wire Line
	9400 1800 9400 1700
Connection ~ 9400 1700
Wire Wire Line
	9450 1900 9400 1900
Wire Wire Line
	9400 1900 9400 2100
Wire Wire Line
	9450 2000 9400 2000
Connection ~ 9400 2000
Wire Wire Line
	4200 1800 4200 1850
Wire Wire Line
	3850 1400 3850 1800
Connection ~ 3850 1800
$Comp
L C_Small C33
U 1 1
P 3850 2000
F 0 "C33" H 3860 2070 50  0000 L CNN
F 1 "1nF" H 3860 1920 50  0000 L CNN
F 2 "" H 3850 2000 50  0001 C CNN
F 3 "" H 3850 2000 50  0001 C CNN
	1    3850 2000
	1    0    0    -1  
$EndComp
Text Notes 1000 950  0    60   ~ 0
LMP91000 Transimpedance amplifier gain:\nGain = Rtia/(1+s*Rtia*Ctia)
Connection ~ 3650 1900
Connection ~ 3650 2100
$Comp
L R_Small R24
U 1 1
P 8700 1300
F 0 "R24" V 8600 1250 50  0000 L CNN
F 1 "1k" V 8800 1200 50  0000 L CNN
F 2 "" H 8700 1300 50  0001 C CNN
F 3 "" H 8700 1300 50  0001 C CNN
	1    8700 1300
	-1   0    0    1   
$EndComp
$Comp
L C_Small C34
U 1 1
P 3850 4650
F 0 "C34" H 3860 4720 50  0000 L CNN
F 1 "1nF" H 3860 4570 50  0000 L CNN
F 2 "" H 3850 4650 50  0001 C CNN
F 3 "" H 3850 4650 50  0001 C CNN
	1    3850 4650
	1    0    0    -1  
$EndComp
Wire Wire Line
	4100 4450 4100 4500
Wire Wire Line
	3850 4050 3850 4450
Connection ~ 3650 4550
Connection ~ 3650 4750
$Comp
L R_Small R23
U 1 1
P 8500 4700
F 0 "R23" V 8400 4650 50  0000 L CNN
F 1 "250k" V 8600 4600 50  0000 L CNN
F 2 "" H 8500 4700 50  0001 C CNN
F 3 "" H 8500 4700 50  0001 C CNN
	1    8500 4700
	-1   0    0    1   
$EndComp
Wire Wire Line
	8300 4800 8700 4800
Wire Wire Line
	8300 4600 8700 4600
$Comp
L C_Small C44
U 1 1
P 8700 4700
F 0 "C44" H 8710 4770 50  0000 L CNN
F 1 "1nF" H 8710 4620 50  0000 L CNN
F 2 "" H 8700 4700 50  0001 C CNN
F 3 "" H 8700 4700 50  0001 C CNN
	1    8700 4700
	1    0    0    -1  
$EndComp
Connection ~ 8500 4600
Connection ~ 8500 4800
Wire Wire Line
	8300 4800 8300 4700
$Comp
L R_Small R22
U 1 1
P 8500 2000
F 0 "R22" V 8400 1950 50  0000 L CNN
F 1 "10M" V 8600 1950 50  0000 L CNN
F 2 "" H 8500 2000 50  0001 C CNN
F 3 "" H 8500 2000 50  0001 C CNN
	1    8500 2000
	-1   0    0    1   
$EndComp
Wire Wire Line
	8300 2100 8700 2100
Wire Wire Line
	8300 1900 8700 1900
$Comp
L C_Small C43
U 1 1
P 8700 2000
F 0 "C43" H 8710 2070 50  0000 L CNN
F 1 "1nF" H 8710 1920 50  0000 L CNN
F 2 "" H 8700 2000 50  0001 C CNN
F 3 "" H 8700 2000 50  0001 C CNN
	1    8700 2000
	1    0    0    -1  
$EndComp
Connection ~ 8500 1900
Connection ~ 8500 2100
Wire Wire Line
	8300 2100 8300 2000
Wire Wire Line
	8700 1400 8700 1800
Wire Wire Line
	8300 1800 8950 1800
Wire Wire Line
	8700 1200 8700 850 
$Comp
L R_Small R25
U 1 1
P 8700 3950
F 0 "R25" V 8600 3900 50  0000 L CNN
F 1 "1k" V 8800 3850 50  0000 L CNN
F 2 "" H 8700 3950 50  0001 C CNN
F 3 "" H 8700 3950 50  0001 C CNN
	1    8700 3950
	-1   0    0    1   
$EndComp
Wire Wire Line
	10750 850  3850 850 
Connection ~ 8700 850 
Wire Wire Line
	10400 850  10400 2400
Wire Wire Line
	10400 2400 8700 2400
Wire Wire Line
	8700 2400 8700 3850
Connection ~ 10400 850 
Wire Wire Line
	8700 4050 8700 4500
Wire Wire Line
	8300 4500 8950 4500
$Comp
L C_Small C46
U 1 1
P 8950 4650
F 0 "C46" H 8960 4720 50  0000 L CNN
F 1 "1uF" H 8960 4570 50  0000 L CNN
F 2 "" H 8950 4650 50  0001 C CNN
F 3 "" H 8950 4650 50  0001 C CNN
	1    8950 4650
	1    0    0    -1  
$EndComp
$Comp
L GND #PWR68
U 1 1
P 8950 4800
F 0 "#PWR68" H 8950 4550 50  0001 C CNN
F 1 "GND" H 8950 4650 50  0000 C CNN
F 2 "" H 8950 4800 50  0001 C CNN
F 3 "" H 8950 4800 50  0001 C CNN
	1    8950 4800
	1    0    0    -1  
$EndComp
Wire Wire Line
	8950 4750 8950 4800
Connection ~ 8700 4500
Wire Wire Line
	8950 4500 8950 4550
$Comp
L C_Small C45
U 1 1
P 8950 1950
F 0 "C45" H 8960 2020 50  0000 L CNN
F 1 "1uF" H 8960 1870 50  0000 L CNN
F 2 "" H 8950 1950 50  0001 C CNN
F 3 "" H 8950 1950 50  0001 C CNN
	1    8950 1950
	1    0    0    -1  
$EndComp
$Comp
L GND #PWR67
U 1 1
P 8950 2100
F 0 "#PWR67" H 8950 1850 50  0001 C CNN
F 1 "GND" H 8950 1950 50  0000 C CNN
F 2 "" H 8950 2100 50  0001 C CNN
F 3 "" H 8950 2100 50  0001 C CNN
	1    8950 2100
	1    0    0    -1  
$EndComp
Wire Wire Line
	8950 2050 8950 2100
Wire Wire Line
	8950 1800 8950 1850
Connection ~ 8700 1800
Text Notes 3550 4850 0    60   ~ 0
Rtia, Ctia
Text Notes 3500 2200 0    60   ~ 0
Rtia, Ctia
Text Notes 8350 4900 0    60   ~ 0
Rtia, Ctia
Text Notes 8350 2200 0    60   ~ 0
Rtia, Ctia
Wire Notes Line
	1200 5100 1200 5800
Wire Notes Line
	1200 5800 2000 5800
Wire Notes Line
	2000 5800 2000 5050
Wire Notes Line
	2000 5050 1200 5050
Wire Notes Line
	1200 5050 1200 5200
Wire Notes Line
	1200 5200 1150 5200
Text Notes 1200 5900 0    60   ~ 0
Place close to ADC
Wire Notes Line
	1950 2400 1300 2400
Wire Notes Line
	1300 2400 1300 3050
Wire Notes Line
	1300 3050 1950 3050
Wire Notes Line
	1950 3050 1950 2400
Text Notes 1250 3150 0    60   ~ 0
Place close to ADC
Wire Notes Line
	6750 5150 6050 5150
Wire Notes Line
	6050 5150 6050 5800
Wire Notes Line
	6050 5800 6750 5800
Wire Notes Line
	6750 5800 6750 5150
Wire Notes Line
	6900 2400 6250 2400
Wire Notes Line
	6250 2400 6250 3050
Wire Notes Line
	6250 3050 6900 3050
Wire Notes Line
	6900 3050 6900 2400
Text Notes 6000 5900 0    60   ~ 0
Place close to ADC
Text Notes 6050 3150 0    60   ~ 0
Place close to ADC
$EndSCHEMATC
